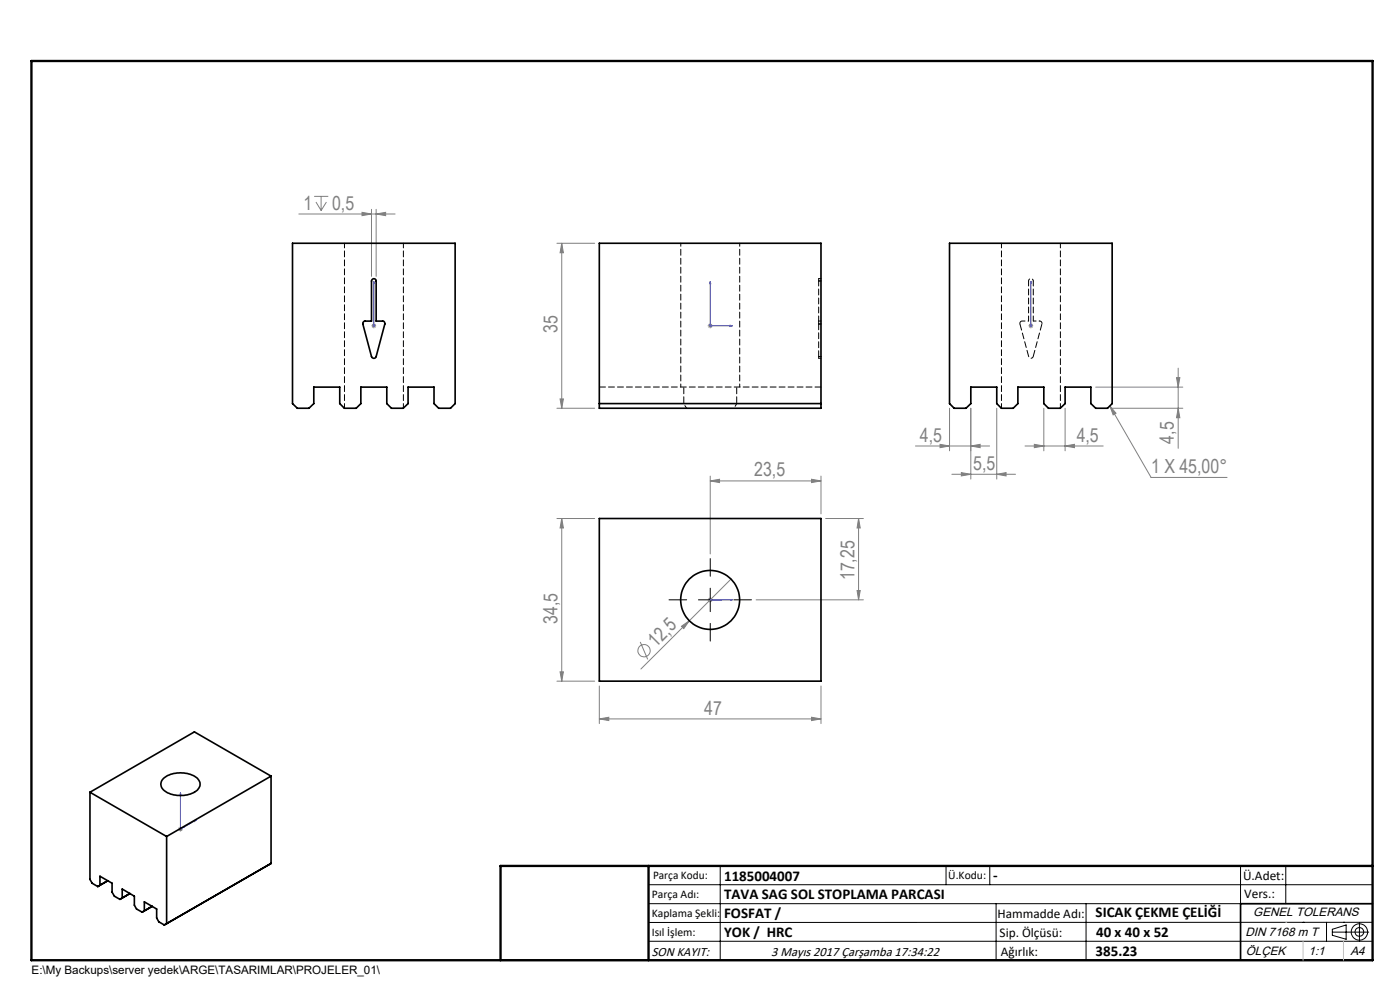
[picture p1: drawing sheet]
<svg xmlns="http://www.w3.org/2000/svg" width="297mm" height="210mm" viewBox="0 0 297 210" stroke-linecap="round" stroke-linejoin="round" font-family="sans-serif">
<g fill="none" stroke="#808080" stroke-width=".21">
<path d="M63.4 45.4h20.4M66.6 41.7h3M67 42.9l1.1 1.8M68.1 41.7v3M69.3 42.9l-1.2 1.8M76.8 45l2 .4-2 .3zM78.8 44.4v14.2M79.8 45.4l2-.4v.7zM79.8 44.4v14.2M118.1 51.6h8.1M119.2 51.6l.3 2h-.7zM119.2 51.6v35"/>
<path d="M78.8 69.1h1M79 68.7l.7 .8M79.3 68.6v1M79.7 68.7l-.7 .8M150.1 69.1h1.1M150.3 68.7l.7 .8M150.7 68.6v1M151 68.7l-.7 .8M218.2 69.1h1M218.3 68.7l.7 .8M218.7 68.6v1M219 68.7l-.7 .8"/>
<path d="M249.9 78.1v17M118.1 86.6h8.1M118.8 84.6h.7l-.3 2zM194.2 94.6h15.7M199.4 94.3l2 .3-2 .4zM201.4 86.6v9M206 86.6v15M206 94.6l1.9-.3v.7zM211.5 86.6v15M217.5 94.6h16.5M219.4 94.3l2 .3-2 .4zM221.4 86.6v9"/>
<path d="M226 94.6l1.9-.3v.7zM226 86.6v9M232.4 82.1h18.5M235.4 86.1l1.3 1.6-.6 .3zM235.4 86.1l8.8 15.2h16.1M235.9 86.6h15M249.6 80.1h.7l-.4 2zM249.9 86.6l.4 2h-.7zM118.1 110h8.1M119.2 110l.3 2h-.7zM119.2 110v34.5M150.7 102l1.9-.3v.7z"/>
<path d="M150.7 101v16.5M150.7 102h23.5M172.2 101.7l2 .3-2 .4zM174.2 101v8M175.2 110h8M182.1 110l.4 2h-.7zM182.1 110v17.2M201.9 100.6h13.5M203.9 100.3l2.1 .3-2.1 .4zM211.5 100.6l1.9-.3v.7zM135.8 136.2l1.6 3.7M144.6 132.8l1.6-1.1-1.1 1.6z"/>
<path d="M150.1 127.2h1.1M150.3 126.9l.7 .7M150.7 126.7v1.1M155.1 122.8l-19.1 19.1M160.4 127.2h22.8M181.8 125.3h.7l-.4 1.9zM118.1 144.5h8.1M118.8 142.5h.7l-.3 2zM127.1 152.5l2.1-.4v.8zM127.1 145.5v8M127.1 152.5h47.1M172.2 152.1l2 .4-2 .4z"/>
<path d="M174.2 145.5v8M37.8 175.9h1M37.9 175.5l.7 .7M38.3 175.4v1M38.6 175.5l-.7 .7"/>
<circle cx="136.6" cy="138" r="1.31"/>
</g>
<g fill="none" stroke="#000" stroke-width=".21">
<path d="M148.2 127.2h4.9M150.7 124.8v4.9M137.6 187.7h153.6M137.6 191.7h153.6M137.6 199.7h153.6M152.8 183.7v20M200.7 183.7v4M210 183.7v4M211.3 191.7v12M230.4 191.7v12M263.2 183.7v20M272.8 183.7v8"/>
<path d="M276.4 195.6h.1M281.4 195.6v4.1M282.6 197.7h7.8M282.6 197.1l3-.9v3l-3-.8zM285 195.6h.1M288.4 195.8v3.8M291.2 195.6l-153.6 .1"/>
<circle cx="288.4" cy="197.7" r="1.74"/>
<circle cx="288.4" cy="197.7" r=".93"/>
</g>
<g fill="none" stroke="#00f" stroke-width=".21">
<path d="M79.3 59.7v.5v-.5M79.3 59.7v9.4M150.7 59.7l.1 .5h-.3zM150.7 59.7v9.4h4.7M218.7 59.7v.5v-.5M218.7 59.7v9.4M79.3 69v.2zM79.3 69.1h.1M154.9 69l.5 .1-.5 .1zM218.7 69v.2zM218.7 69.1h.1M150.5 127.2h.3z"/>
<path d="M150.7 127.2h.1M150.7 127.2h4.7M155.4 127.2h-.5h.5M38.3 168.2l.1 .3-.2 .1zM38.3 168.2v7.7l3.3-2M41.3 174.1l.3-.2-.3 .3z"/>
</g>
<path d="M145.7 127.2h-3.8M150.7 122.2v-3.7M150.7 132.2v3.8M155.7 127.2h3.7" fill="none" stroke="#000" stroke-width=".21" stroke-dasharray="15.2 1.3 1.3 1.3"/>
<path d="M291.2 191.7h-28v12M106.2 203.7h185" fill="none" stroke="#000" stroke-width=".35"/>
<path d="M6.7 12.9h284.5v190.8h-284.5zM137.6 183.7v20M291.2 183.7h-185v20" fill="none" stroke="#000" stroke-width=".5"/>
<path d="M272.8 195.6h.1M276.4 199.7v4M285 199.7v4" fill="none" stroke="#c0c0c0" stroke-width=".21"/>
<g fill="#00f">
<path d="M154.9 69l.5 .1-.5 .1zM150.7 59.7l.1 .5h-.3z"/>
<path d="M41.3 174.1l.3-.2-.3 .3zM38.3 168.2l.1 .3-.2 .1zM79.3 69v.2zM79.3 59.7v.5z"/>
<path d="M218.7 69v.2zM218.7 59.7v.5z"/>
<path d="M154.9 127.2h.5zM150.5 127.2h.3z"/>
</g>
<g fill="#808080">
<path d="M144.6 132.8l1.6-1.1-1.1 1.6z"/>
<path d="M172.2 152.1l2 .4-2 .4zM127.1 152.5l2.1-.4v.8zM206 94.6l1.9-.3v.7zM199.4 94.3l2 .3-2 .4zM79.8 45.4l2-.4v.7zM76.8 45l2 .4-2 .3z"/>
<path d="M150.7 102l1.9-.3v.7zM172.2 101.7l2 .3-2 .4zM203.9 100.3l2.1 .3-2.1 .4zM211.5 100.6l1.9-.3v.7zM219.4 94.3l2 .3-2 .4zM226 94.6l1.9-.3v.7zM235.4 86.1l1.3 1.6-.6 .3z"/>
<path d="M181.8 125.3h.7l-.4 1.9zM182.1 110l.4 2h-.7z"/>
<path d="M119.2 51.6l.3 2h-.7zM118.8 84.6h.7l-.3 2z"/>
<path d="M119.2 110l.3 2h-.7zM118.8 142.5h.7l-.3 2zM249.6 80.1h.7l-.4 2zM249.9 86.6l.4 2h-.7z"/>
</g>
<g fill="none" stroke="#000" stroke-width=".35">
<path d="M62.1 51.6h34.5v34l-1 1h-2.5l-1-1v-3.5h-5.5v3.5l-1.1 1h-2.5l-.9-1v-3.5h-5.5v3.5l-1 1h-2.5l-1-1v-3.5h-5.5v3.5l-1.1 1h-2.4l-1-1zM79 59.2h.5l.3 .3v8.6h1.4a.5 .5 0 0 1 .4 .6l-1.8 6.9a.51 .51 0 0 1-.5 .4 .51 .51 0 0 1-.5-.4l-1.8-6.9a.55 .55 0 0 1 .5-.6h1.3v-8.5zM127.1 51.6h47.1v35h-47.1zM201.4 51.6h34.5v34l-1 1h-2.5l-1-1v-3.5h-5.4v3.5l-1.1 1h-2.5l-1-1v-3.5h-5.5v3.5l-1 1h-2.5l-.9-1v-3.5h-5.5v3.5l-1.1 1h-2.5l-1-1zM127.1 85.6h47.1M127.1 110h47.1v34.5h-47.1zM19.1 168.1l16.2 9.3M19.1 168.1v18.4l.4 .9 1.2 .7M34.7 165.1a5.9 5.9 0 0 1 7.4 .2 1.71 1.71 0 0 1-.9 2.8 6 6 0 0 1-6.7-.8 1.55 1.55 0 0 1 .2-2.2zM35.3 177.4v18.5l-.4 .3M57.5 164.6l-22.2 12.8M57.5 164.6v18.6"/>
<path d="M57.5 164.6l-16.3-9.4-22.1 12.9M21.2 187.8v-1.9l2.6 1.5v1.9l.5 .8 1.1 .7M21.2 187.8l-.5 .3M21.2 187.8l1.7-1-2.2 1.3M25.4 190.8l.5-.3v-1.9l2.6 1.5v1.9l.5 .8 1.2 .7M27.6 189.5l-2.2 1.3M30.6 193.2v-1.9l2.6 1.5v1.9l.5 .8 1.2 .7M30.6 193.2l-.4 .3M30.6 193.2l1.7-.9-2.1 1.2M57.5 183.2l-22.6 13M57.5 183.2l-.5 .2"/>
<circle cx="150.7" cy="127.3" r="6.3"/>
</g>
<path d="M173.7 59.6h.5M173.7 59.1v.5M174.2 59.1h-.5M173.7 68.1h.5M173.7 68.7h.5M173.7 68.1v.6M173.7 68.7v6.9M173.7 75.6h.5M173.7 75.6v.4M173.7 76h.5M127.2 82.1h47" fill="none" stroke="#000" stroke-width=".21" stroke-dasharray="1.3 .6"/>
<path d="M145.1 82.1v3.5M156.3 85.6v-3.5" fill="none" stroke="#000" stroke-width=".21" stroke-dasharray="1.3 .6" stroke-dashoffset="-.2"/>
<path d="M144.4 51.6v30.5M145.7 86.6l-.6-1M156.3 85.6l-.6 1M156.9 82.1v-30.5" fill="none" stroke="#000" stroke-width=".21" stroke-dasharray="1.3 .6" stroke-dashoffset=".6"/>
<path d="M173.7 59.6v8.5M219.2 59.6v8.5M218.2 68.1v-8.5" fill="none" stroke="#000" stroke-width=".21" stroke-dasharray="1.3 .6" stroke-dashoffset=".2"/>
<path d="M216.9 68.1h1.3M219.2 75.6a.5 .5 0 0 1-.5 .4 .5 .5 0 0 1-.5-.4M219.2 68.1h1.4" fill="none" stroke="#000" stroke-width=".21" stroke-dasharray="1.3 .6" stroke-dashoffset=".7"/>
<path d="M216.4 68.7a.5 .5 0 0 1 .5-.6M220.6 68.1a.5 .5 0 0 1 .4 .6" fill="none" stroke="#000" stroke-width=".21" stroke-dasharray="1.3 .6" stroke-dashoffset=".5"/>
<path d="M218.2 75.6l-1.8-6.9M221 68.7l-1.8 6.9" fill="none" stroke="#000" stroke-width=".21" stroke-dasharray="1.3 .6" stroke-dashoffset="-.1"/>
<path d="M218.2 59.6a.5 .5 0 0 1 .5-.5 .5 .5 0 0 1 .5 .5" fill="none" stroke="#000" stroke-width=".21" stroke-dasharray="1.3 .6" stroke-dashoffset=".8"/>
<path d="M73.1 51.6v35M212.5 51.6v35M85.6 86.6v-35M225 86.6v-35" fill="none" stroke="#000" stroke-width=".21" stroke-dasharray="1.3 .6" stroke-dashoffset=".3"/>
<g font-size="4.1" fill="#808080">
<text x="64.4" y="44.5">1</text>
<text x="70.4" y="44.5">0,5</text>
<text x="118.3" y="70.6" transform="rotate(-90 118.3 70.6)">35</text>
<text x="195.2" y="93.7">4,5</text>
<text x="228.4" y="93.7">4,5</text>
<text x="249" y="94.1" transform="rotate(-90 249 94.1)">4,5</text>
<text x="160" y="101.1">23,5</text>
<text x="206.5" y="99.7">5,5</text>
<text x="244.2" y="100.3">1 X 45,00°</text>
<text x="181.3" y="123.1" transform="rotate(-90 181.3 123.1)">17,25</text>
<text x="118.3" y="132.4" transform="rotate(-90 118.3 132.4)">34,5</text>
<text x="139.2" y="137.5" transform="rotate(-45 139.2 137.5)">12,5</text>
<text x="149.4" y="151.6">47</text>
</g>
<g font-size="3.2">
<text x="153.6" y="186.8">1185004007</text>
<text x="153.6" y="190.8">TAVA SAG SOL STOPLAMA PARCASI</text>
<text x="210.7" y="186.6">-</text>
<text x="153.6" y="194.8">FOSFAT /</text>
<text x="232.4" y="194.5">SICAK ÇEKME ÇELİĞİ</text>
<text x="153.6" y="198.8">YOK / HRC</text>
<text x="232.4" y="202.8">385.23</text>
<text x="232.5" y="198.8">40 x 40 x 52</text>
</g>
<g font-size="2.8">
<text x="263.7" y="186.7">Ü.Adet:</text>
<text x="263.9" y="190.5">Vers.:</text>
<text x="211.6" y="194.8">Hammadde Adı:</text>
<text x="138.3" y="202.8">SON KAYIT:</text>
<text x="163.6" y="202.8">3 Mayıs 2017 Çarşamba 17:34:22</text>
<text x="212.1" y="198.7">Sip. Ölçüsü:</text>
<text x="212.3" y="202.7">Ağırlık:</text>
</g>
<g font-size="2.6">
<text x="265.9" y="194.4">GENEL TOLERANS</text>
<text x="264.2" y="198.5">DIN 7168 m T</text>
<text x="264.3" y="202.6">ÖLÇEK</text>
<text x="277.6" y="202.6">1:1</text>
<text x="286.5" y="202.6">A4</text>
</g>
<g font-size="2.5">
<text x="138.3" y="190.5">Parça Adı:</text>
<text x="138.5" y="186.5">Parça Kodu:</text>
<text x="201.2" y="186.5">Ü.Kodu:</text>
<text x="138.3" y="194.5">Kaplama Şekli:</text>
<text x="138.3" y="198.6">Isıl İşlem:</text>
<text x="6.7" y="206.7">E:\My Backups\server yedek\ARGE\TASARIMLAR\PROJELER_01\</text>
</g>
</svg>
